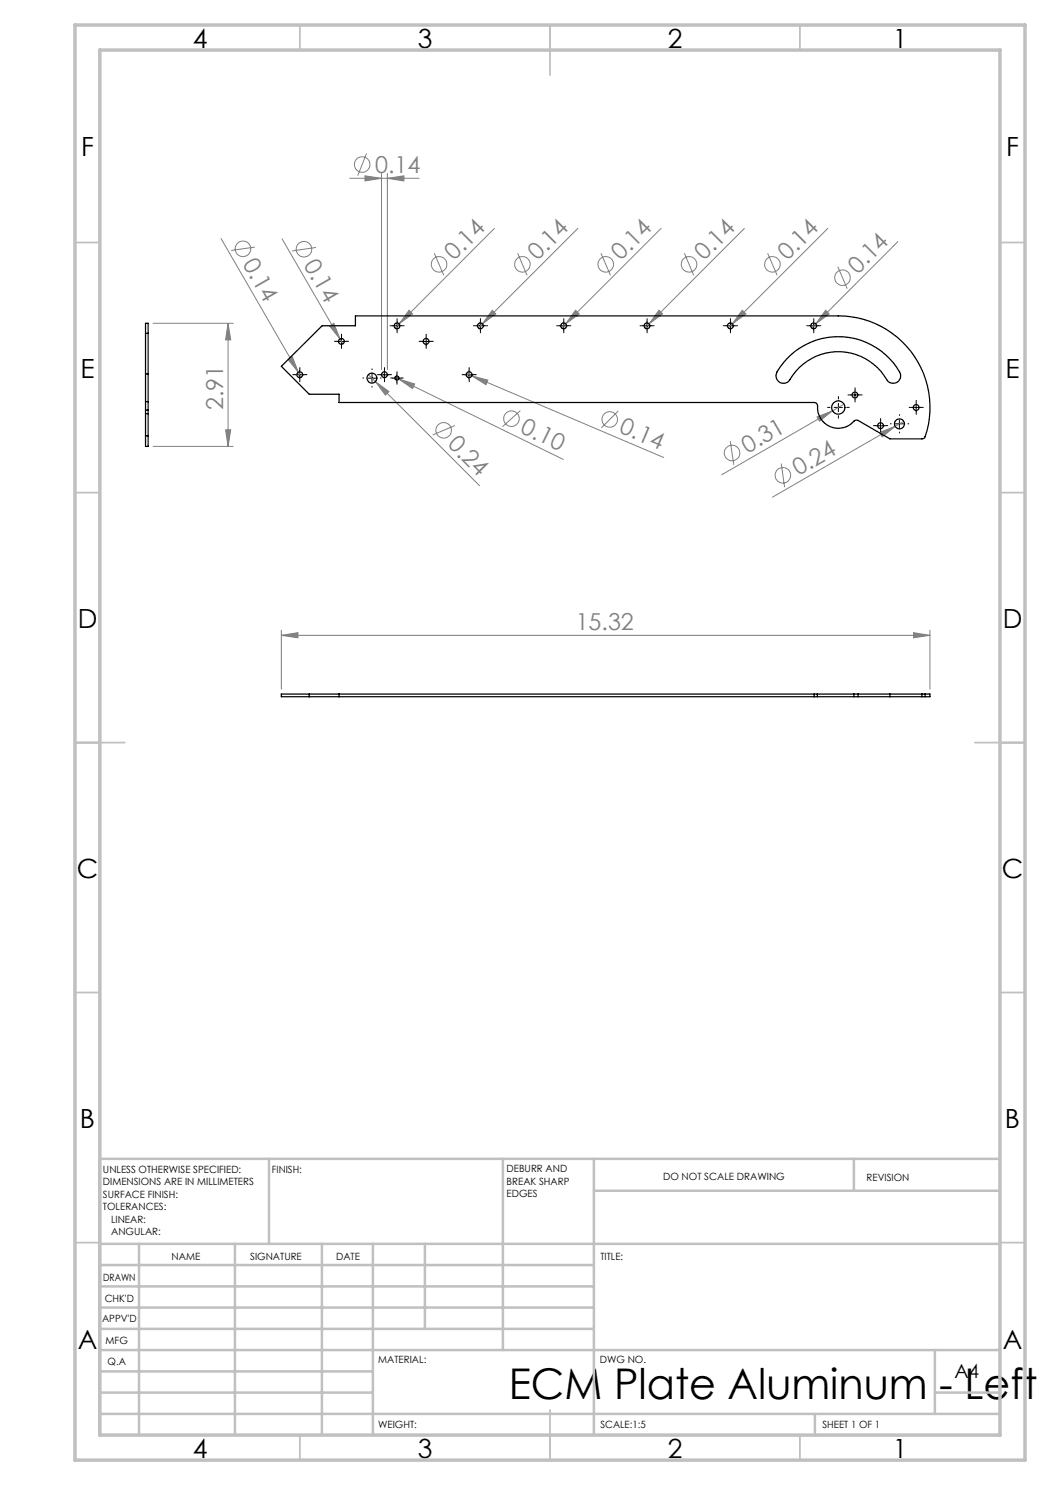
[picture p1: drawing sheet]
<svg xmlns="http://www.w3.org/2000/svg" width="210mm" height="297mm" viewBox="0 0 210 297" stroke-linecap="round" stroke-linejoin="round" font-family="sans-serif">
<g fill="none" stroke="#808080" stroke-width=".2">
<path d="M70 35.7h13.8M73 35.2l3.3 .5-3.3 .5zM73.3 30.7l-1.8 4.4M76.3 34.7v39.2M77.5 35.7l3.3-.5v1zM77.5 34.7v39.2M44.2 47.7l15.5 26.7M51 49.4l-4.8 .7M56.4 47.8l11.6 20M63.2 49.5l-4.8 .7M86.9 50.7l1.9 4.4M98.9 45.7l-19.1 19.1"/>
<path d="M103.5 50.7l1.9 4.4M115.6 45.7l-19.9 19.9M120.2 50.7l1.9 4.4M132.2 45.7l-19.9 19.9M136.9 50.7l1.8 4.4M148.9 45.7l-19.1 19.1M153.5 50.7l1.9 4.4M165.6 45.7l-19.9 19.9M167.6 53.3l1.8 4.4M179.6 48.3l-16.4 16.5M30.6 64.7h16M45.6 64.7l.5 3.3h-1z"/>
<path d="M45.6 64.7v24.6M57.6 71.9l.9-.6 1.2 3.1zM59.7 74.4l.6 1.1M65.9 65.2l.9-.5 1.2 3.1zM68 67.8l.6 1M73.7 74.9l1.4 1.4M75.1 76.3l2.7 2-.7 .7zM75.1 76.3l20.8 20.9M79 75.4l.8 .4M79.8 75.8l3.1 1-.4 .9zM79.8 75.8l32.9 16.1M79.8 64.8l-.8 .8"/>
<path d="M81.8 62.1l.7 .7-2.7 2zM93.3 74.7l1.1 .5M94.4 75.2l3.2 .8-.4 .9zM94.4 75.2l38.4 16.3M98.5 62.1l.7 .7-2.7 2zM115.1 62.1l.8 .7-2.8 2zM129.8 64.8l-.8 .8M131.8 62.1l.7 .7-2.7 2zM148.4 62.1l.8 .7-2.7 2zM163.2 64.8l-.9 .8M165.1 62.1l.7 .7-2.6 2zM30.6 89.3h16"/>
<path d="M45.1 86h1l-.5 3.3zM90.9 85.1l-4.4 1.9M104.1 82.1l-3.6 3.2M123.6 82.2l-3.3 3.4M146 88.2l.8 4.8M156.2 92.7l.7 4.7M163.4 83.4l3.1-1.2-2.6 2zM166.5 82.2l-22.2 12.8M168.8 80.8l-2.3 1.4M175.9 86.5l3.1-1.2-2.6 2.1zM179 85.3l-24.5 14.1M180.8 84.3l-1.8 1"/>
<path d="M56.3 127.1l3.3-.6v1.1zM56.3 126v11.8M56.3 127.1h129.7M182.7 126.5l3.3 .6-3.3 .5zM186 126v11.8"/>
<circle cx="72.4" cy="32.9" r="1.55"/>
<circle cx="48.6" cy="49.8" r="1.56"/>
<circle cx="60.8" cy="49.8" r="1.55"/>
<circle cx="87.8" cy="52.9" r="1.55"/>
<circle cx="104.5" cy="52.9" r="1.55"/>
<circle cx="121.1" cy="52.9" r="1.55"/>
<circle cx="137.8" cy="52.9" r="1.56"/>
<circle cx="154.5" cy="52.9" r="1.55"/>
<circle cx="168.5" cy="55.5" r="1.57"/>
<circle cx="88.7" cy="86.1" r="1.55"/>
<circle cx="102.3" cy="83.7" r="1.55"/>
<circle cx="122" cy="83.9" r="1.55"/>
<circle cx="146.4" cy="90.6" r="1.55"/>
<circle cx="156.6" cy="95.1" r="1.56"/>
</g>
<g fill="none" stroke="#000" stroke-width=".2" stroke-dasharray="15.2 1.3 1.3 1.3">
<path d="M59.1 74.9h-.5M60 74.1v-.6M60 75.8v.5M60.8 74.9h.6M67.5 68.3h-.6M68.3 67.4v-.6M68.3 69.1v.6M69.1 68.3h.6M72.7 75.6h-.1M74.4 73.9v-.1M74.4 77.3v.1M76.1 74.9h-.6"/>
<path d="M76.1 75.6h.1M76.9 74.1v-.6M76.9 75.8v.5M77.7 74.9h.6M78.6 75.6h-.4M78.6 65.1h-.6M79.4 74.8v-.5M79.4 76.4v.4M79.4 64.3v-.6M79.4 66v.6M80.2 75.6h.5M80.3 65.1h.5"/>
<path d="M84.4 68.3h-.6M85.2 67.4v-.6M85.2 69.1v.6M86.1 68.3h.6M93 74.9h-.6M93.8 74.1v-.6M93.8 75.8v.5M94.7 74.9h.6M95.3 65.1h-.6M96.1 64.3v-.6M96.1 66v.6M96.9 65.1h.6"/>
<path d="M111.9 65.1h-.6M112.8 64.3v-.6M112.8 66v.6M113.6 65.1h.6M128.6 65.1h-.6M129.4 64.3v-.6M129.4 66v.6M130.3 65.1h.5M145.3 65.1h-.6M146.1 64.3v-.6M146.1 66v.6M146.9 65.1h.6"/>
<path d="M161.9 65.1h-.6M162.8 64.3v-.6M162.8 66v.6M163.6 65.1h.6M167.7 79.8v-.5M170.2 79h-.6M171 78.1v-.5M171 79.8v.6M171.8 79h.6M166 81.5h-.5M167.7 83.1v.5M169.3 81.5h.5"/>
<path d="M175.3 85.1h-.6M176.1 84.3v-.6M176.1 86v.5M177 85.1h.5M178.2 84.8h-.1M179.9 83.1v-.2M179.9 86.4v.2M181.6 84.8h.1M182.4 81.5h-.6M183.2 80.6v-.5M183.2 82.3v.6M184.1 81.5h.6"/>
</g>
<g fill="none" stroke="#000" stroke-width=".2">
<path d="M59.1 75h1.7M59.9 74.1v1.7M67.5 68.3h1.6M68.3 67.4v1.7M73.6 75.6h1.6M74.4 74.8v1.6M76.1 75h1.6M76.9 74.1v1.7M78.6 75.6h1.6M78.6 65.2h1.6M79.4 74.8v1.6M79.4 64.3v1.7"/>
<path d="M84.4 68.3h1.6M85.2 67.4v1.7M93 75h1.7M93.8 74.1v1.7M95.2 65.2h1.7M96.1 64.3v1.7M111.9 65.2h1.7M112.7 64.3v1.7M128.6 65.2h1.6M129.4 64.3v1.7M145.2 65.2h1.7M146.1 64.3v1.7"/>
<path d="M161.9 65.2h1.7M162.7 64.3v1.7M170.1 79h1.7M171 78.2v1.6M166.8 81.5h1.7M167.7 80.7v1.6M175.3 85.2h1.7M176.1 84.3v1.7M179.1 84.8h1.6M179.9 84v1.6M182.4 81.5h1.7M183.2 80.7v1.6"/>
</g>
<g fill="none" stroke="#c0c0c0" stroke-width=".35">
<path d="M60 5v5M110 5v10M160 5v5M15 48.5h5M200 48.5h5M15 98.5h5M200 98.5h5M15 148.5h10M195 148.5h10M15 198.5h5M200 198.5h5M15 248.5h5"/>
<path d="M200 248.5h5M60 287v5M110 282v10M160 287v5"/>
</g>
<g fill="none" stroke="#c0c0c0" stroke-width=".5">
<path d="M53.8 231.8v17M100.6 231.8v38.2M118.8 231.8v55.2M118.8 238.2h81.2M170.8 231.8v6.4M200 231.8h-180v55.2M20 248.8h180M20 257.3h98.8M20 253h98.8M27.8 248.8v38.2M47 248.8v38.2M64.4 248.8v38.2"/>
<path d="M74.6 248.8v38.2M85 248.8v17M20 265.8h98.8M20 261.5h98.8M20 278.5h54.6M20 274.3h54.6M20 270h180M187 278.5h13M187 270v12.8M20 282.8h180M163 282.8v4.2"/>
</g>
<path d="M15 5h190v287h-190zM20 10h180v277h-180z" fill="none" stroke="#c0c0c0" stroke-width=".7"/>
<g fill="#808080">
<path d="M57.6 71.9l.9-.6 1.2 3.1z"/>
<path d="M65.9 65.2l.9-.5 1.2 3.1z"/>
<path d="M163.4 83.4l3.1-1.2-2.6 2z"/>
<path d="M175.9 86.5l3.1-1.2-2.6 2.1z"/>
<path d="M148.4 62.1l.8 .7-2.7 2z"/>
<path d="M115.1 62.1l.8 .7-2.8 2z"/>
<path d="M81.8 62.1l.7 .7-2.7 2z"/>
<path d="M165.1 62.1l.7 .7-2.6 2z"/>
<path d="M131.8 62.1l.7 .7-2.7 2z"/>
<path d="M98.5 62.1l.7 .7-2.7 2z"/>
<path d="M75.1 76.3l2.7 2-.7 .7z"/>
<path d="M79.8 75.8l3.1 1-.4 .9z"/>
<path d="M94.4 75.2l3.2 .8-.4 .9z"/>
<path d="M182.7 126.5l3.3 .6-3.3 .5zM56.3 127.1l3.3-.6v1.1z"/>
<path d="M73 35.2l3.3 .5-3.3 .5zM77.5 35.7l3.3-.5v1z"/>
<path d="M45.6 64.7l.5 3.3h-1zM45.1 86h1l-.5 3.3z"/>
</g>
<g fill="none" stroke="#000" stroke-width=".25">
<path d="M29.1 74.8h.5M29.1 66.7h.5M56.3 73.3l8.1-8.1h6.7v-2h96.6a18.2 18.2 0 0 1 17.2 24.4l-.4 .2h-6.5l-6.4-3.7h-.5a4.2 4.2 0 0 1-4.6 1.4 4.2 4.2 0 0 1-3-3.7v-.6a.66 .66 0 0 0-.7-.7h-95v-1.7h-6zM157.4 71.7a14.1 14.1 0 0 1 22.7 3.1 1.5 1.5 0 0 1-.9 1.8 1.5 1.5 0 0 1-1.9-.7 11.2 11.2 0 0 0-19.5 .3 1.51 1.51 0 0 1-2 .2 1.51 1.51 0 0 1-.4-2zM29.1 82v.7M29.1 82.7v4.5M29.1 87.2h.5M29.1 82v-17.3h.5v17.3M29.1 87.2v2.1h.5v-2.1M29.1 80.3h.5M29.1 82h.5M29.1 82.7h.5"/>
<path d="M29.6 82v.7M29.6 82.7v4.5M61.8 138.8v.5M67.8 138.8v.5M162.8 138.8h.7M162.8 139.3h.7M162.8 138.8h-106.5v.5h106.5M162.8 138.8v.5M163.5 138.8h7.3M163.5 139.3h7.3M163.5 138.8v.5M170.8 138.8h.8"/>
<path d="M170.8 139.3h.8M170.8 138.8v.5M171.6 138.8h12.8M171.6 139.3h12.8M171.6 138.8v.5M178 138.8v.5M184.4 138.8h.6M184.4 139.3h.6M184.4 138.8v.5M185 138.8h1v.5h-1M185 138.8v.5"/>
<circle cx="60" cy="74.9" r=".58"/>
<circle cx="68.3" cy="68.3" r=".58"/>
<circle cx="74.4" cy="75.6" r="1"/>
<circle cx="76.9" cy="74.9" r=".58"/>
<circle cx="79.4" cy="75.6" r=".41"/>
<circle cx="79.4" cy="65.2" r=".58"/>
<circle cx="85.2" cy="68.3" r=".58"/>
<circle cx="93.8" cy="74.9" r=".58"/>
<circle cx="96.1" cy="65.2" r=".58"/>
<circle cx="112.7" cy="65.2" r=".58"/>
<circle cx="129.4" cy="65.2" r=".59"/>
<circle cx="146.1" cy="65.2" r=".58"/>
<circle cx="162.7" cy="65.2" r=".59"/>
<circle cx="171" cy="79" r=".59"/>
<circle cx="167.7" cy="81.5" r="1.32"/>
<circle cx="176.1" cy="85.1" r=".59"/>
<circle cx="179.9" cy="84.8" r="1"/>
<circle cx="183.2" cy="81.5" r=".58"/>
</g>
<text font-size="8.5" x="101.8" y="279.7">ECM Plate Aluminum - Left</text>
<g font-size="5.3">
<text x="38.5" y="9.5">4</text>
<text x="83.5" y="9.5">3</text>
<text x="133.6" y="9.5">2</text>
<text x="178.6" y="9.5">1</text>
<text x="16.2" y="31.2">F</text>
<text x="201.2" y="31.2">F</text>
<text x="16.1" y="75.5">E</text>
<text x="201.1" y="75.5">E</text>
<text x="15.5" y="125.5">D</text>
<text x="200.5" y="125.5">D</text>
<text x="15.4" y="175.5">C</text>
<text x="200.4" y="175.5">C</text>
<text x="16" y="225.5">B</text>
<text x="201" y="225.5">B</text>
<text x="15.5" y="269.7">A</text>
<text x="200.5" y="269.7">A</text>
<text x="38.5" y="291.5">4</text>
<text x="83.5" y="291.5">3</text>
<text x="133.6" y="291.5">2</text>
<text x="178.6" y="291.5">1</text>
</g>
<g font-size="4.7" fill="#808080">
<text x="75" y="34.6">0.14</text>
<text x="48.4" y="52.8" transform="rotate(60 48.4 52.8)">0.14</text>
<text x="60.6" y="52.9" transform="rotate(60 60.6 52.9)">0.14</text>
<text x="90.9" y="52.2" transform="rotate(-45 90.9 52.2)">0.14</text>
<text x="107.5" y="52.2" transform="rotate(-45 107.5 52.2)">0.14</text>
<text x="124.2" y="52.2" transform="rotate(-45 124.2 52.2)">0.14</text>
<text x="140.9" y="52.2" transform="rotate(-45 140.9 52.2)">0.14</text>
<text x="157.5" y="52.2" transform="rotate(-45 157.5 52.2)">0.14</text>
<text x="171.5" y="54.9" transform="rotate(-45 171.5 54.9)">0.14</text>
<text x="44.6" y="82" transform="rotate(-90 44.6 82)">2.91</text>
<text x="89.4" y="89.1" transform="rotate(45 89.4 89.1)">0.24</text>
<text x="103.9" y="86.4" transform="rotate(26 103.9 86.4)">0.10</text>
<text x="123.7" y="86.5" transform="rotate(23 123.7 86.5)">0.14</text>
<text x="149.5" y="90.8" transform="rotate(-30 149.5 90.8)">0.31</text>
<text x="159.7" y="95.2" transform="rotate(-30 159.7 95.2)">0.24</text>
<text x="115.1" y="126">15.32</text>
</g>
<text font-size="3.9" x="190.9" y="275.5">A4</text>
<g font-size="2">
<text x="20.6" y="234.6">UNLESS OTHERWISE SPECIFIED:</text>
<text x="20.6" y="237.1">DIMENSIONS ARE IN MILLIMETERS</text>
<text x="20.6" y="239.6">SURFACE FINISH:</text>
<text x="54.4" y="234.6">FINISH:</text>
<text x="101.3" y="234.5">DEBURR AND</text>
<text x="101.3" y="237">BREAK SHARP</text>
<text x="101.3" y="239.5">EDGES</text>
<text x="132.6" y="236">DO NOT SCALE DRAWING</text>
<text x="173.3" y="236.2">REVISION</text>
<text x="20.6" y="242.1">TOLERANCES:</text>
<text x="22.2" y="244.6">LINEAR:</text>
<text x="22.2" y="247.1">ANGULAR:</text>
<text x="34.3" y="252">NAME</text>
<text x="50" y="251.9">SIGNATURE</text>
<text x="67.2" y="251.9">DATE</text>
<text x="120.1" y="251.9">TITLE:</text>
<text x="20.6" y="256.1">DRAWN</text>
<text x="20.9" y="260.3">CHK'D</text>
<text x="20.4" y="264.4">APPV'D</text>
<text x="21.1" y="268.8">MFG</text>
<text x="21.5" y="273">Q.A</text>
<text x="75.6" y="272.5">MATERIAL:</text>
<text x="120" y="272.5">DWG NO.</text>
<text x="75.6" y="285.5">WEIGHT:</text>
<text x="120.1" y="285.6">SCALE:1:5</text>
<text x="164.5" y="285.6">SHEET 1 OF 1</text>
</g>
</svg>
